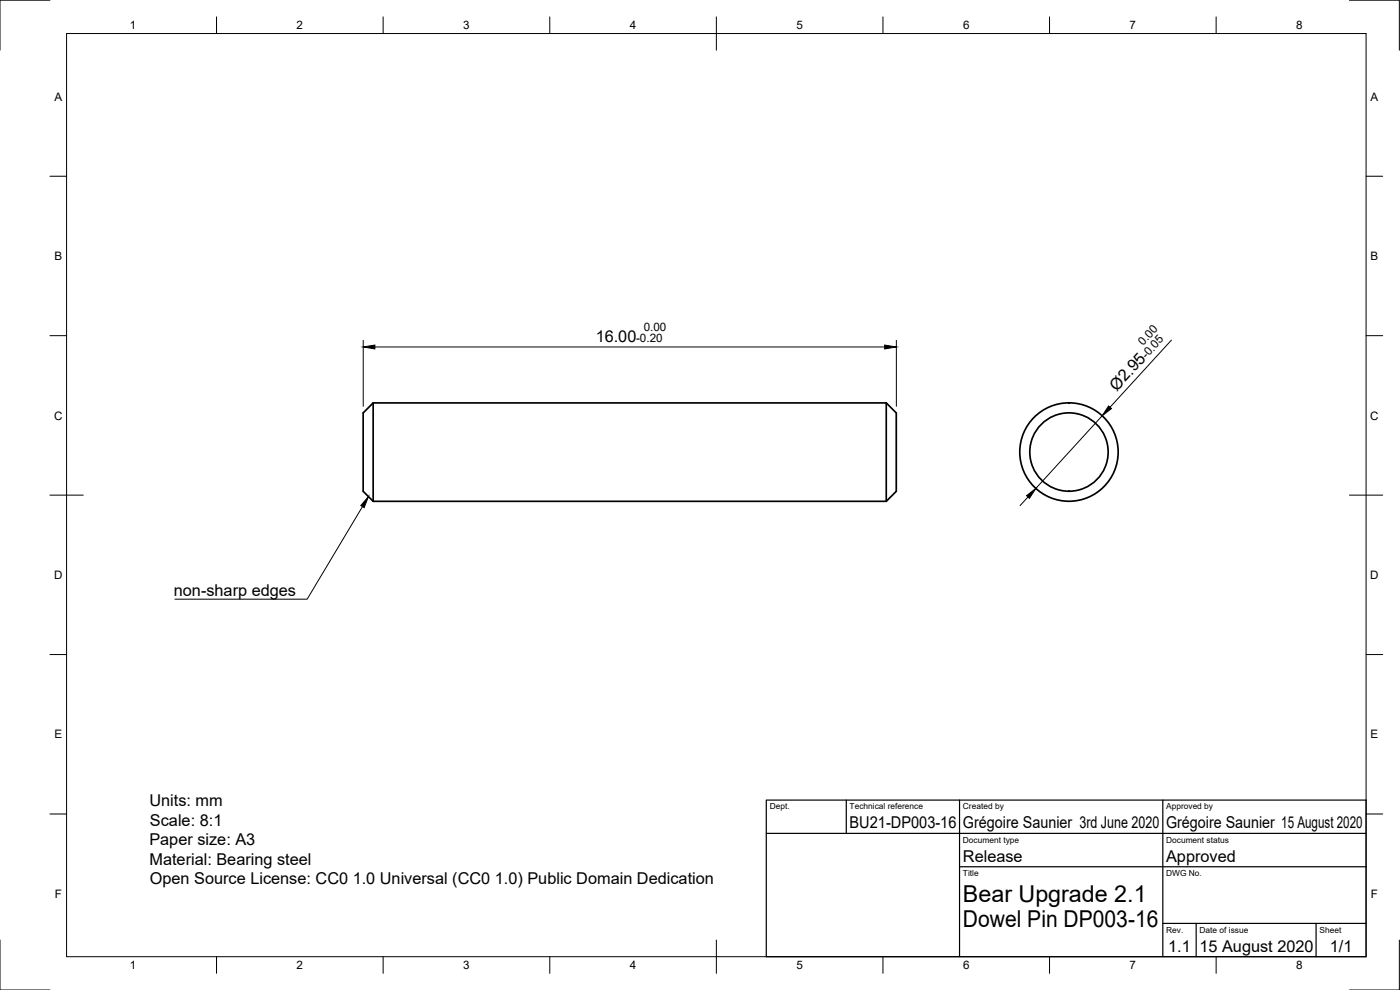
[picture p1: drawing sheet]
<svg xmlns="http://www.w3.org/2000/svg" width="420mm" height="297mm" viewBox="0 0 420 297" stroke-linecap="round" stroke-linejoin="round" font-family="sans-serif">
<!-- layer: Visible -->
<g fill="none" stroke="#000" stroke-width=".51">
<path d="M112 120.9l-3 3v23.5l3 3M112 120.9v29.5M112 120.9h154M266 120.9v29.5M266 120.9l3 3v23.5l-3 3h-154"/>
<circle cx="320.8" cy="135.6" r="14.8"/>
<circle cx="320.8" cy="135.6" r="11.8"/>
</g>
<!-- layer: Border -->
<g fill="none" stroke="#000" stroke-width=".3">
<path d="M15 .1h-15v15M20 10.1h390v276.9h-390zM65 5.1v5M115 5.1v5M165 5.1v5M215 5.1v10M265 5.1v5M315 5.1v5M365 5.1v5M405 .1h15v15M15 52.9h5M410 52.9h5"/>
<path d="M15 100.7h5M410 100.7h5M15 148.6h10M405 148.6h10M15 196.4h5M410 196.4h5M15 244.2h5M410 244.2h5M0 282.1v14.9h15M65 287v5M115 287v5M165 287v5"/>
<path d="M215 282.1v9.9M265 287v5M315 287v5M365 287v5M420 282.1v14.9h-15"/>
</g>
<!-- layer: TitleBlock -->
<path d="M230 240.1h180v46.9h-180zM230 250h180M254 240.1v9.9M288 240.1v46.9M349 240.1v46.9M288 260.1h122M349 277.1h61M359 277.1v9.9M395 277.1v9.9" fill="none" stroke="#000" stroke-width=".36"/>
<!-- layer: Dimensions -->
<path d="M109 102.1v19.8M112.5 104.1h153M269 102.1v19.8M351.6 102l-18.5 20.2M330.8 124.8l-19.9 21.7M308.5 149.1l-2.4 2.6" fill="none" stroke="#000" stroke-width=".3"/>
<path d="M109 104.1l3.5-.6v1.2zM265.5 103.5l3.5 .6-3.5 .6zM332.7 121.8l.9 .8-2.8 2.2zM308.1 148.7l2.8-2.2-2 3z" fill="#000" stroke="#000" stroke-width=".3"/>
<!-- layer: Annotations -->
<path d="M110.6 149l-1.3 3.3-1-.6z" fill="#000" stroke="#000" stroke-width=".3"/>
<path d="M108.8 152l-16.6 27.8h-39.7" fill="none" stroke="#000" stroke-width=".3"/>
<g font-size="7">
<text x="289" y="270.6">Bear Upgrade 2.1</text>
<text x="289" y="278.1">Dowel Pin DP003-16</text>
</g>
<g font-size="4.9">
<text x="178.8" y="102.6">16.00</text>
<text x="335.2" y="117.5" transform="rotate(-48 335.2 117.5)">Ø2.95</text>
<text x="52.2" y="178.7">non-sharp edges</text>
<text x="44.8" y="241.8">Units: mm</text>
<text x="45" y="247.7">Scale: 8:1</text>
<text x="255" y="248.5">BU21-DP003-16</text>
<text x="289" y="248.5">Grégoire Saunier 3rd June 2020</text>
<text x="350" y="248.5">Grégoire Saunier 15 August 2020</text>
<text x="44.8" y="253.6">Paper size: A3</text>
<text x="44.9" y="259.4">Material: Bearing steel</text>
<text x="289" y="258.6">Release</text>
<text x="350" y="258.6">Approved</text>
<text x="45" y="265.3">Open Source License: CC0 1.0 Universal (CC0 1.0) Public Domain Dedication</text>
<text x="350.6" y="285.7">1.1</text>
<text x="360" y="285.5">15 August 2020</text>
<text x="399.1" y="285.7">1/1</text>
</g>
<g font-size="3.5">
<text x="39" y="8.8">1</text>
<text x="89" y="8.8">2</text>
<text x="139" y="8.8">3</text>
<text x="189" y="8.8">4</text>
<text x="239" y="8.8">5</text>
<text x="289" y="8.8">6</text>
<text x="339" y="8.8">7</text>
<text x="389" y="8.8">8</text>
<text x="16.3" y="30.2">A</text>
<text x="411.3" y="30.2">A</text>
<text x="16.3" y="78">B</text>
<text x="411.3" y="78">B</text>
<text x="193.2" y="99.2">0.00</text>
<text x="190.9" y="102.6">-0.20</text>
<text x="343.1" y="103.8" transform="rotate(-48 343.1 103.8)">0.00</text>
<text x="344.1" y="107.8" transform="rotate(-48 344.1 107.8)">-0.05</text>
<text x="16.2" y="125.9">C</text>
<text x="411.2" y="125.9">C</text>
<text x="16.2" y="173.7">D</text>
<text x="411.2" y="173.7">D</text>
<text x="16.3" y="221.6">E</text>
<text x="411.3" y="221.6">E</text>
<text x="16.4" y="269.4">F</text>
<text x="411.4" y="269.4">F</text>
<text x="39" y="290.8">1</text>
<text x="89" y="290.8">2</text>
<text x="139" y="290.8">3</text>
<text x="189" y="290.8">4</text>
<text x="239" y="290.8">5</text>
<text x="289" y="290.8">6</text>
<text x="339" y="290.8">7</text>
<text x="389" y="290.8">8</text>
</g>
<g font-size="2.5">
<text x="231" y="242.9">Dept.</text>
<text x="255" y="242.9">Technical reference</text>
<text x="289" y="242.9">Created by</text>
<text x="350" y="242.9">Approved by</text>
<text x="289" y="252.8">Document type</text>
<text x="350" y="252.8">Document status</text>
<text x="289" y="262.9">Title</text>
<text x="350" y="262.9">DWG No.</text>
<text x="350" y="279.9">Rev.</text>
<text x="360" y="279.9">Date of issue</text>
<text x="396" y="279.9">Sheet</text>
</g>
</svg>
